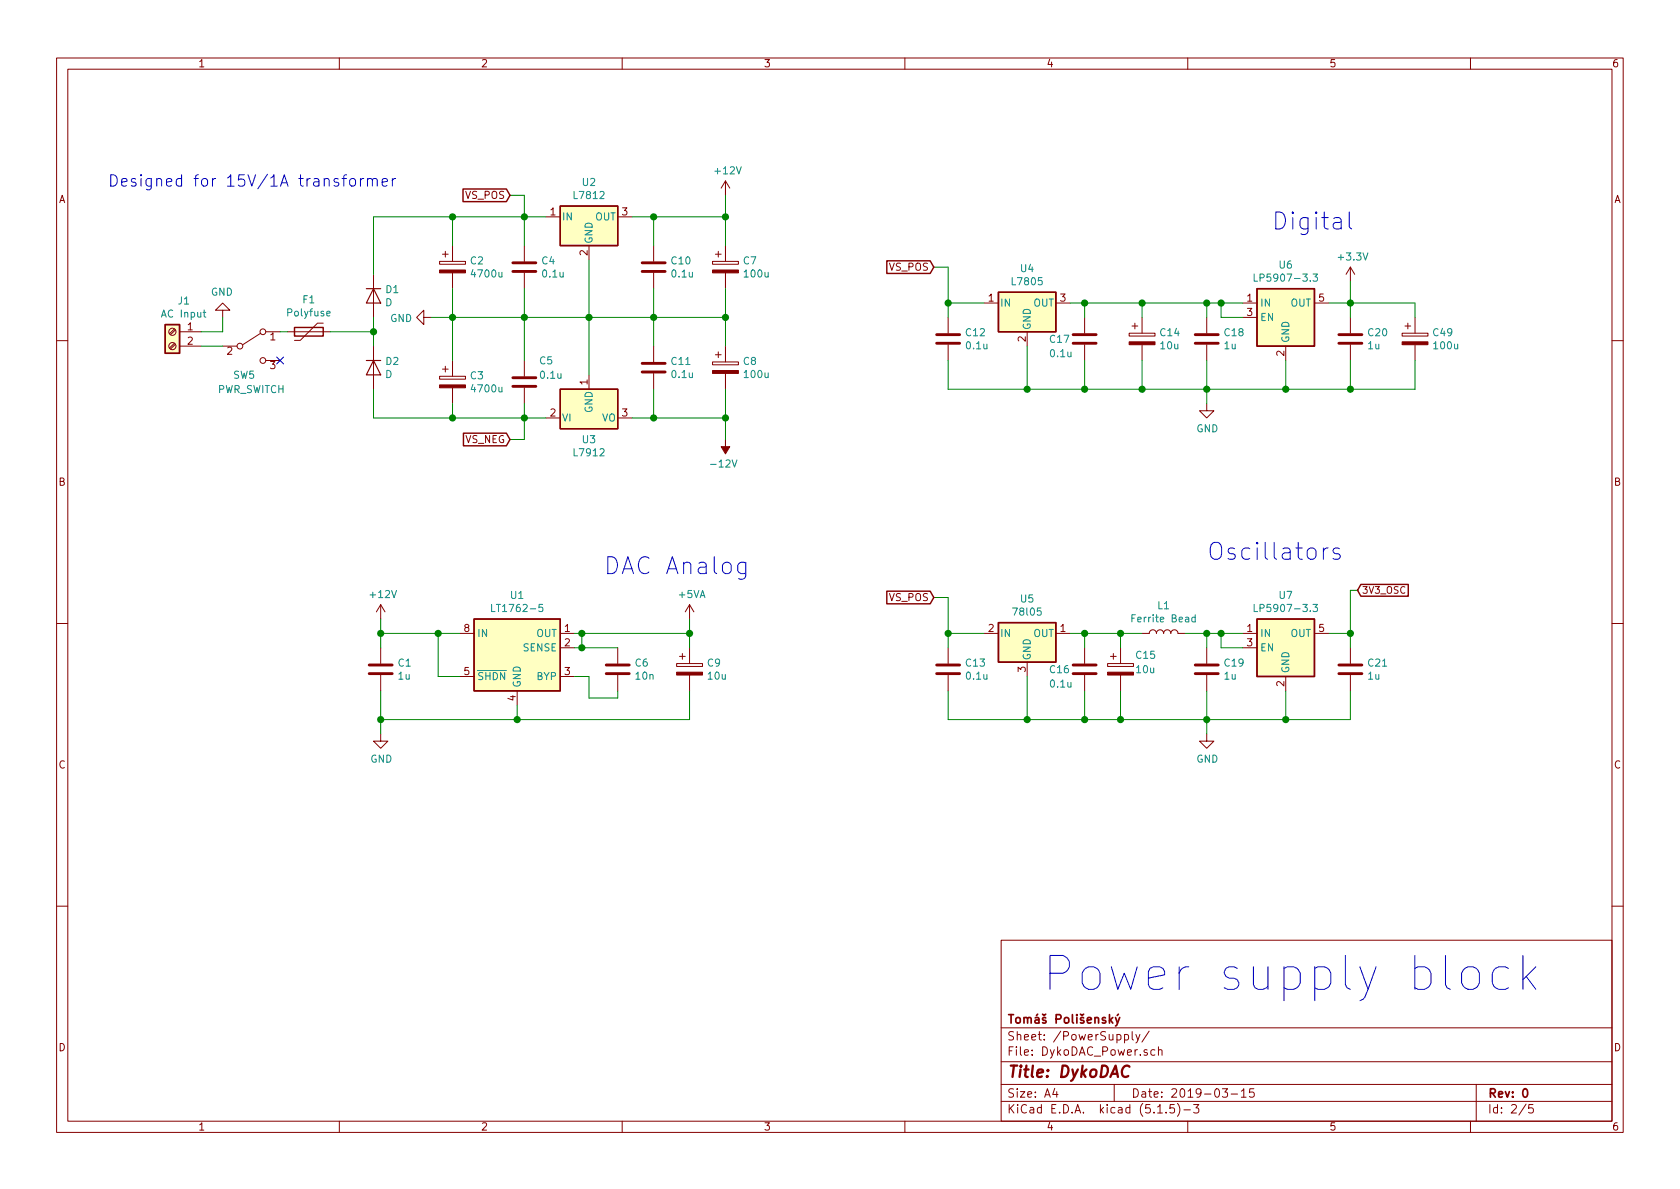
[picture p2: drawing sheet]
EESchema Schematic File Version 4
EELAYER 30 0
EELAYER END
$Descr A4 11693 8268
encoding utf-8
Sheet 2 5
Title "DykoDAC"
Date "2019-03-15"
Rev "0"
Comp "Tomáš Polišenský"
Comment1 ""
Comment2 ""
Comment3 ""
Comment4 ""
$EndDescr
$Comp
L Connector:Screw_Terminal_01x02 J1
U 1 1
P 1200 2300
F 0 "J1" H 1120 2517 50  0000 C CNN
F 1 "AC Input" H 1120 2426 50  0000 C CNN
F 2 "Terminal_Blocks:TerminalBlock_Altech_AK300-2_P5.00mm" H 1200 2300 50  0001 C CNN
F 3 "~" H 1200 2300 50  0001 C CNN
	1    1200 2300
	-1   0    0    -1  
$EndComp
$Comp
L Device:D D1
U 1 1
P 2600 2050
F 0 "D1" V 2554 2129 50  0000 L CNN
F 1 "D" V 2645 2129 50  0000 L CNN
F 2 "Diodes_SMD:D_SMB" H 2600 2050 50  0001 C CNN
F 3 "~" H 2600 2050 50  0001 C CNN
	1    2600 2050
	0    1    1    0   
$EndComp
$Comp
L Device:D D2
U 1 1
P 2600 2550
F 0 "D2" V 2554 2629 50  0000 L CNN
F 1 "D" V 2645 2629 50  0000 L CNN
F 2 "Diodes_SMD:D_SMB" H 2600 2550 50  0001 C CNN
F 3 "~" H 2600 2550 50  0001 C CNN
	1    2600 2550
	0    1    1    0   
$EndComp
$Comp
L Device:CP C2
U 1 1
P 3150 1850
F 0 "C2" H 3268 1896 50  0000 L CNN
F 1 "4700u" H 3268 1805 50  0000 L CNN
F 2 "kamtar:CP_Radial_D16.0mm_P7.50mm_Hor" H 3188 1700 50  0001 C CNN
F 3 "~" H 3150 1850 50  0001 C CNN
	1    3150 1850
	1    0    0    -1  
$EndComp
$Comp
L Device:CP C3
U 1 1
P 3150 2650
F 0 "C3" H 3268 2696 50  0000 L CNN
F 1 "4700u" H 3268 2605 50  0000 L CNN
F 2 "kamtar:CP_Radial_D16.0mm_P7.50mm_Hor" H 3188 2500 50  0001 C CNN
F 3 "~" H 3150 2650 50  0001 C CNN
	1    3150 2650
	1    0    0    -1  
$EndComp
$Comp
L power:GND #PWR01
U 1 1
P 1550 2200
F 0 "#PWR01" H 1550 1950 50  0001 C CNN
F 1 "GND" H 1555 2027 50  0000 C CNN
F 2 "" H 1550 2200 50  0001 C CNN
F 3 "" H 1550 2200 50  0001 C CNN
	1    1550 2200
	-1   0    0    1   
$EndComp
$Comp
L Device:CP C8
U 1 1
P 5050 2550
F 0 "C8" H 5168 2596 50  0000 L CNN
F 1 "100u" H 5168 2505 50  0000 L CNN
F 2 "Capacitor_Tantalum_SMD:CP_EIA-7343-31_Kemet-D" H 5088 2400 50  0001 C CNN
F 3 "~" H 5050 2550 50  0001 C CNN
	1    5050 2550
	1    0    0    -1  
$EndComp
$Comp
L Device:CP C7
U 1 1
P 5050 1850
F 0 "C7" H 5168 1896 50  0000 L CNN
F 1 "100u" H 5168 1805 50  0000 L CNN
F 2 "Capacitor_Tantalum_SMD:CP_EIA-7343-31_Kemet-D" H 5088 1700 50  0001 C CNN
F 3 "~" H 5050 1850 50  0001 C CNN
F 4 "TAJD107K016SNJ " H 5050 1850 50  0001 C CNN "Part"
	1    5050 1850
	1    0    0    -1  
$EndComp
Text GLabel 3550 1350 0    50   Input ~ 0
VS_POS
Text GLabel 3550 3050 0    50   Input ~ 0
VS_NEG
$Comp
L Device:C C10
U 1 1
P 4550 1850
F 0 "C10" H 4665 1896 50  0000 L CNN
F 1 "0.1u" H 4665 1805 50  0000 L CNN
F 2 "Capacitors_SMD:C_0603" H 4588 1700 50  0001 C CNN
F 3 "~" H 4550 1850 50  0001 C CNN
	1    4550 1850
	1    0    0    -1  
$EndComp
$Comp
L Device:C C11
U 1 1
P 4550 2550
F 0 "C11" H 4665 2596 50  0000 L CNN
F 1 "0.1u" H 4665 2505 50  0000 L CNN
F 2 "Capacitors_SMD:C_0603" H 4588 2400 50  0001 C CNN
F 3 "~" H 4550 2550 50  0001 C CNN
	1    4550 2550
	1    0    0    -1  
$EndComp
$Comp
L power:GND #PWR04
U 1 1
P 3000 2200
F 0 "#PWR04" H 3000 1950 50  0001 C CNN
F 1 "GND" V 3005 2072 50  0000 R CNN
F 2 "" H 3000 2200 50  0001 C CNN
F 3 "" H 3000 2200 50  0001 C CNN
	1    3000 2200
	0    1    1    0   
$EndComp
Wire Wire Line
	3000 2200 3150 2200
Connection ~ 3150 2200
$Comp
L Device:C C4
U 1 1
P 3650 1850
F 0 "C4" H 3765 1896 50  0000 L CNN
F 1 "0.1u" H 3765 1805 50  0000 L CNN
F 2 "Capacitors_SMD:C_0603" H 3688 1700 50  0001 C CNN
F 3 "~" H 3650 1850 50  0001 C CNN
	1    3650 1850
	1    0    0    -1  
$EndComp
$Comp
L Device:C C5
U 1 1
P 3650 2650
F 0 "C5" H 3550 2800 50  0000 R CNN
F 1 "0.1u" H 3550 2700 50  0000 R CNN
F 2 "Capacitors_SMD:C_0603" H 3688 2500 50  0001 C CNN
F 3 "~" H 3650 2650 50  0001 C CNN
	1    3650 2650
	-1   0    0    -1  
$EndComp
$Comp
L Regulator_Linear:LT1762-5 U1
U 1 1
P 3600 4600
F 0 "U1" H 3600 5067 50  0000 C CNN
F 1 "LT1762-5" H 3600 4976 50  0000 C CNN
F 2 "Housings_SSOP:MSOP-8_3x3mm_Pitch0.65mm" H 3600 4250 50  0001 C CNN
F 3 "https://www.analog.com/media/en/technical-documentation/data-sheets/LT1762.pdf" H 3600 4050 50  0001 C CNN
	1    3600 4600
	1    0    0    -1  
$EndComp
Wire Wire Line
	3200 4400 3050 4400
Wire Wire Line
	2650 4400 2650 4300
Wire Wire Line
	3200 4700 3050 4700
Wire Wire Line
	3050 4700 3050 4400
Connection ~ 3050 4400
Wire Wire Line
	3050 4400 2650 4400
$Comp
L Device:C C1
U 1 1
P 2650 4650
F 0 "C1" H 2765 4696 50  0000 L CNN
F 1 "1u" H 2765 4605 50  0000 L CNN
F 2 "Capacitors_SMD:C_0603" H 2688 4500 50  0001 C CNN
F 3 "~" H 2650 4650 50  0001 C CNN
	1    2650 4650
	1    0    0    -1  
$EndComp
$Comp
L power:GND #PWR03
U 1 1
P 2650 5100
F 0 "#PWR03" H 2650 4850 50  0001 C CNN
F 1 "GND" H 2655 4927 50  0000 C CNN
F 2 "" H 2650 5100 50  0001 C CNN
F 3 "" H 2650 5100 50  0001 C CNN
	1    2650 5100
	1    0    0    -1  
$EndComp
Wire Wire Line
	2650 4500 2650 4400
Connection ~ 2650 4400
Wire Wire Line
	2650 4800 2650 5000
Wire Wire Line
	3600 4900 3600 5000
Wire Wire Line
	3600 5000 2650 5000
Connection ~ 2650 5000
Wire Wire Line
	2650 5000 2650 5100
$Comp
L power:+5VA #PWR05
U 1 1
P 4800 4300
F 0 "#PWR05" H 4800 4150 50  0001 C CNN
F 1 "+5VA" H 4815 4473 50  0000 C CNN
F 2 "" H 4800 4300 50  0001 C CNN
F 3 "" H 4800 4300 50  0001 C CNN
	1    4800 4300
	1    0    0    -1  
$EndComp
Wire Wire Line
	4000 4400 4050 4400
Wire Wire Line
	4800 4400 4800 4300
$Comp
L Device:C C6
U 1 1
P 4300 4650
F 0 "C6" H 4415 4696 50  0000 L CNN
F 1 "10n" H 4415 4605 50  0000 L CNN
F 2 "Capacitors_SMD:C_0603" H 4338 4500 50  0001 C CNN
F 3 "~" H 4300 4650 50  0001 C CNN
	1    4300 4650
	1    0    0    -1  
$EndComp
Wire Wire Line
	4000 4700 4100 4700
Wire Wire Line
	4100 4700 4100 4850
Wire Wire Line
	4100 4850 4300 4850
Wire Wire Line
	4300 4850 4300 4800
Wire Wire Line
	4300 4500 4050 4500
Wire Wire Line
	4050 4500 4050 4400
Connection ~ 4050 4500
Wire Wire Line
	4050 4500 4000 4500
Connection ~ 4050 4400
Wire Wire Line
	4050 4400 4800 4400
$Comp
L Device:CP C9
U 1 1
P 4800 4650
F 0 "C9" H 4918 4696 50  0000 L CNN
F 1 "10u" H 4918 4605 50  0000 L CNN
F 2 "Capacitor_Tantalum_SMD:CP_EIA-3216-18_Kemet-A" H 4838 4500 50  0001 C CNN
F 3 "~" H 4800 4650 50  0001 C CNN
F 4 "T491A106K016AT " H 4800 4650 50  0001 C CNN "Part"
	1    4800 4650
	1    0    0    -1  
$EndComp
Wire Wire Line
	4800 4500 4800 4400
Connection ~ 4800 4400
Wire Wire Line
	4800 4800 4800 5000
Wire Wire Line
	4800 5000 3600 5000
Connection ~ 3600 5000
$Comp
L Regulator_Linear:LP5907MFX-1.8 U6
U 1 1
P 8950 2200
F 0 "U6" H 8950 2567 50  0000 C CNN
F 1 "LP5907-3.3" H 8950 2476 50  0000 C CNN
F 2 "TO_SOT_Packages_SMD:SOT-23-5" H 8950 2550 50  0001 C CNN
F 3 "http://www.ti.com/lit/ds/symlink/lp5907.pdf" H 8950 2700 50  0001 C CNN
	1    8950 2200
	1    0    0    -1  
$EndComp
$Comp
L Device:C C18
U 1 1
P 8400 2350
F 0 "C18" H 8515 2396 50  0000 L CNN
F 1 "1u" H 8515 2305 50  0000 L CNN
F 2 "Capacitors_SMD:C_0603" H 8438 2200 50  0001 C CNN
F 3 "~" H 8400 2350 50  0001 C CNN
	1    8400 2350
	1    0    0    -1  
$EndComp
$Comp
L power:GND #PWR08
U 1 1
P 8400 2800
F 0 "#PWR08" H 8400 2550 50  0001 C CNN
F 1 "GND" H 8405 2627 50  0000 C CNN
F 2 "" H 8400 2800 50  0001 C CNN
F 3 "" H 8400 2800 50  0001 C CNN
	1    8400 2800
	1    0    0    -1  
$EndComp
Wire Wire Line
	8400 2200 8400 2100
Wire Wire Line
	8400 2500 8400 2700
Connection ~ 8400 2700
Wire Wire Line
	8400 2700 8400 2800
$Comp
L Device:C C17
U 1 1
P 7550 2350
F 0 "C17" H 7300 2350 50  0000 L CNN
F 1 "0.1u" H 7300 2250 50  0000 L CNN
F 2 "Capacitors_SMD:C_0603" H 7588 2200 50  0001 C CNN
F 3 "~" H 7550 2350 50  0001 C CNN
	1    7550 2350
	1    0    0    -1  
$EndComp
Wire Wire Line
	8400 2700 7950 2700
Wire Wire Line
	7150 2700 7150 2400
Wire Wire Line
	7950 2500 7950 2700
Connection ~ 7950 2700
Wire Wire Line
	7950 2700 7550 2700
Wire Wire Line
	7950 2200 7950 2100
Connection ~ 7950 2100
Wire Wire Line
	7950 2100 8400 2100
Wire Wire Line
	7450 2100 7550 2100
$Comp
L Device:CP C14
U 1 1
P 7950 2350
F 0 "C14" H 8068 2396 50  0000 L CNN
F 1 "10u" H 8068 2305 50  0000 L CNN
F 2 "Capacitor_Tantalum_SMD:CP_EIA-3216-18_Kemet-A" H 7988 2200 50  0001 C CNN
F 3 "~" H 7950 2350 50  0001 C CNN
	1    7950 2350
	1    0    0    -1  
$EndComp
Wire Wire Line
	7550 2200 7550 2100
Connection ~ 7550 2100
Wire Wire Line
	7550 2100 7950 2100
Wire Wire Line
	7550 2500 7550 2700
Connection ~ 7550 2700
Wire Wire Line
	7550 2700 7150 2700
$Comp
L Device:C C12
U 1 1
P 6600 2350
F 0 "C12" H 6715 2396 50  0000 L CNN
F 1 "0.1u" H 6715 2305 50  0000 L CNN
F 2 "Capacitors_SMD:C_0603" H 6638 2200 50  0001 C CNN
F 3 "~" H 6600 2350 50  0001 C CNN
	1    6600 2350
	1    0    0    -1  
$EndComp
Wire Wire Line
	6600 2500 6600 2700
Wire Wire Line
	6600 2700 7150 2700
Connection ~ 7150 2700
Text GLabel 6500 1850 0    50   Input ~ 0
VS_POS
Wire Wire Line
	6850 2100 6600 2100
Wire Wire Line
	6600 2100 6600 2200
Wire Wire Line
	6500 1850 6600 1850
Wire Wire Line
	6600 1850 6600 2100
Connection ~ 6600 2100
Wire Wire Line
	8650 2100 8500 2100
Connection ~ 8400 2100
Wire Wire Line
	8650 2200 8500 2200
Wire Wire Line
	8500 2200 8500 2100
Connection ~ 8500 2100
Wire Wire Line
	8500 2100 8400 2100
Wire Wire Line
	8950 2500 8950 2700
Wire Wire Line
	8950 2700 8400 2700
$Comp
L Device:C C20
U 1 1
P 9400 2350
F 0 "C20" H 9515 2396 50  0000 L CNN
F 1 "1u" H 9515 2305 50  0000 L CNN
F 2 "Capacitors_SMD:C_0603" H 9438 2200 50  0001 C CNN
F 3 "~" H 9400 2350 50  0001 C CNN
	1    9400 2350
	1    0    0    -1  
$EndComp
Wire Wire Line
	9400 2500 9400 2700
Wire Wire Line
	9400 2200 9400 2100
Wire Wire Line
	9400 2100 9250 2100
Wire Wire Line
	9400 2700 8950 2700
Connection ~ 8950 2700
$Comp
L Regulator_Linear:L7805 U4
U 1 1
P 7150 2100
F 0 "U4" H 7150 2342 50  0000 C CNN
F 1 "L7805" H 7150 2251 50  0000 C CNN
F 2 "TO_SOT_Packages_SMD:TO-263-2" H 7175 1950 50  0001 L CIN
F 3 "http://www.st.com/content/ccc/resource/technical/document/datasheet/41/4f/b3/b0/12/d4/47/88/CD00000444.pdf/files/CD00000444.pdf/jcr:content/translations/en.CD00000444.pdf" H 7150 2050 50  0001 C CNN
	1    7150 2100
	1    0    0    -1  
$EndComp
$Comp
L power:+3.3V #PWR010
U 1 1
P 9400 1950
F 0 "#PWR010" H 9400 1800 50  0001 C CNN
F 1 "+3.3V" H 9415 2123 50  0000 C CNN
F 2 "" H 9400 1950 50  0001 C CNN
F 3 "" H 9400 1950 50  0001 C CNN
	1    9400 1950
	1    0    0    -1  
$EndComp
Wire Wire Line
	9400 2100 9400 1950
Connection ~ 9400 2100
Text Notes 8850 1600 0    118  ~ 0
Digital
Text Notes 4200 4000 0    118  ~ 0
DAC Analog
Text Notes 7250 6900 0    236  ~ 0
Power supply block
$Comp
L Regulator_Linear:LP5907MFX-1.8 U7
U 1 1
P 8950 4500
F 0 "U7" H 8950 4867 50  0000 C CNN
F 1 "LP5907-3.3" H 8950 4776 50  0000 C CNN
F 2 "TO_SOT_Packages_SMD:SOT-23-5" H 8950 4850 50  0001 C CNN
F 3 "http://www.ti.com/lit/ds/symlink/lp5907.pdf" H 8950 5000 50  0001 C CNN
	1    8950 4500
	1    0    0    -1  
$EndComp
$Comp
L Device:C C19
U 1 1
P 8400 4650
F 0 "C19" H 8515 4696 50  0000 L CNN
F 1 "1u" H 8515 4605 50  0000 L CNN
F 2 "Capacitors_SMD:C_0603" H 8438 4500 50  0001 C CNN
F 3 "~" H 8400 4650 50  0001 C CNN
	1    8400 4650
	1    0    0    -1  
$EndComp
$Comp
L power:GND #PWR09
U 1 1
P 8400 5100
F 0 "#PWR09" H 8400 4850 50  0001 C CNN
F 1 "GND" H 8405 4927 50  0000 C CNN
F 2 "" H 8400 5100 50  0001 C CNN
F 3 "" H 8400 5100 50  0001 C CNN
	1    8400 5100
	1    0    0    -1  
$EndComp
Wire Wire Line
	8400 4500 8400 4400
Wire Wire Line
	8400 4800 8400 5000
Connection ~ 8400 5000
Wire Wire Line
	8400 5000 8400 5100
$Comp
L Device:C C16
U 1 1
P 7550 4650
F 0 "C16" H 7300 4650 50  0000 L CNN
F 1 "0.1u" H 7300 4550 50  0000 L CNN
F 2 "Capacitors_SMD:C_0603" H 7588 4500 50  0001 C CNN
F 3 "~" H 7550 4650 50  0001 C CNN
	1    7550 4650
	1    0    0    -1  
$EndComp
Wire Wire Line
	7150 5000 7150 4700
Wire Wire Line
	7450 4400 7550 4400
$Comp
L Device:CP C15
U 1 1
P 7800 4650
F 0 "C15" H 7900 4750 50  0000 L CNN
F 1 "10u" H 7900 4650 50  0000 L CNN
F 2 "Capacitor_Tantalum_SMD:CP_EIA-3216-18_Kemet-A" H 7838 4500 50  0001 C CNN
F 3 "~" H 7800 4650 50  0001 C CNN
	1    7800 4650
	1    0    0    -1  
$EndComp
Wire Wire Line
	7550 4500 7550 4400
Wire Wire Line
	7550 4800 7550 5000
Connection ~ 7550 5000
Wire Wire Line
	7550 5000 7150 5000
$Comp
L Device:C C13
U 1 1
P 6600 4650
F 0 "C13" H 6715 4696 50  0000 L CNN
F 1 "0.1u" H 6715 4605 50  0000 L CNN
F 2 "Capacitors_SMD:C_0603" H 6638 4500 50  0001 C CNN
F 3 "~" H 6600 4650 50  0001 C CNN
	1    6600 4650
	1    0    0    -1  
$EndComp
Wire Wire Line
	6600 4800 6600 5000
Wire Wire Line
	6600 5000 7150 5000
Connection ~ 7150 5000
Text GLabel 6500 4150 0    50   Input ~ 0
VS_POS
Wire Wire Line
	6850 4400 6600 4400
Wire Wire Line
	6600 4400 6600 4500
Wire Wire Line
	6500 4150 6600 4150
Wire Wire Line
	6600 4150 6600 4400
Connection ~ 6600 4400
Wire Wire Line
	8650 4400 8500 4400
Wire Wire Line
	8650 4500 8500 4500
Wire Wire Line
	8500 4500 8500 4400
Connection ~ 8500 4400
Wire Wire Line
	8500 4400 8400 4400
Wire Wire Line
	8950 4800 8950 5000
Wire Wire Line
	8950 5000 8400 5000
$Comp
L Device:C C21
U 1 1
P 9400 4650
F 0 "C21" H 9515 4696 50  0000 L CNN
F 1 "1u" H 9515 4605 50  0000 L CNN
F 2 "Capacitors_SMD:C_0603" H 9438 4500 50  0001 C CNN
F 3 "~" H 9400 4650 50  0001 C CNN
	1    9400 4650
	1    0    0    -1  
$EndComp
Wire Wire Line
	9400 4800 9400 5000
Wire Wire Line
	9400 4500 9400 4400
Wire Wire Line
	9400 4400 9250 4400
Wire Wire Line
	9400 5000 8950 5000
Connection ~ 8950 5000
Connection ~ 9400 4400
Text Notes 8400 3900 0    118  ~ 0
Oscillators
Text GLabel 9450 4100 2    47   Input ~ 0
3V3_OSC
Wire Wire Line
	9400 4100 9450 4100
Wire Wire Line
	9400 4100 9400 4400
Wire Wire Line
	7550 5000 7800 5000
$Comp
L Device:L L1
U 1 1
P 8100 4400
F 0 "L1" V 8290 4400 50  0000 C CNN
F 1 "Ferrite Bead" V 8199 4400 50  0000 C CNN
F 2 "Capacitors_SMD:C_0603" H 8100 4400 50  0001 C CNN
F 3 "~" H 8100 4400 50  0001 C CNN
	1    8100 4400
	0    -1   -1   0   
$EndComp
Wire Wire Line
	7950 4400 7800 4400
Connection ~ 7550 4400
Wire Wire Line
	8250 4400 8400 4400
Connection ~ 8400 4400
Wire Wire Line
	7800 4500 7800 4400
Connection ~ 7800 4400
Wire Wire Line
	7800 4400 7550 4400
Wire Wire Line
	7800 4800 7800 5000
Connection ~ 7800 5000
Wire Wire Line
	7800 5000 8400 5000
$Comp
L Device:Polyfuse F1
U 1 1
P 2150 2300
F 0 "F1" V 1925 2300 50  0000 C CNN
F 1 "Polyfuse" V 2016 2300 50  0000 C CNN
F 2 "kamtar:UNIFuse_SMD2920" H 2200 2100 50  0001 L CNN
F 3 "~" H 2150 2300 50  0001 C CNN
	1    2150 2300
	0    1    1    0   
$EndComp
Wire Wire Line
	2600 2200 2600 2300
Wire Wire Line
	1550 2300 1550 2200
Wire Wire Line
	2300 2300 2600 2300
Connection ~ 2600 2300
Wire Wire Line
	2600 2300 2600 2400
Wire Wire Line
	3800 1500 3650 1500
Wire Wire Line
	2600 1500 2600 1900
Connection ~ 3650 1500
Wire Wire Line
	3150 1700 3150 1500
Connection ~ 3150 1500
Wire Wire Line
	3150 1500 3650 1500
Wire Wire Line
	2600 1500 3150 1500
Wire Wire Line
	3150 2000 3150 2200
Wire Wire Line
	2600 2700 2600 2900
Wire Wire Line
	2600 2900 3150 2900
Wire Wire Line
	3150 2800 3150 2900
Connection ~ 3150 2900
Wire Wire Line
	3150 2900 3650 2900
Connection ~ 3650 2900
Wire Wire Line
	3650 2900 3800 2900
Wire Wire Line
	3150 2200 3150 2500
Wire Wire Line
	3150 2200 3650 2200
Wire Wire Line
	3650 2000 3650 2200
Connection ~ 3650 2200
Wire Wire Line
	3650 2500 3650 2200
Wire Wire Line
	5050 2900 5050 2700
Wire Wire Line
	4550 2700 4550 2900
Wire Wire Line
	4550 2900 5050 2900
Wire Wire Line
	5050 2200 5050 2000
Wire Wire Line
	5050 2400 5050 2200
Connection ~ 5050 2200
Wire Wire Line
	4550 2400 4550 2200
Connection ~ 4550 2200
Wire Wire Line
	4550 2200 5050 2200
Wire Wire Line
	4550 2000 4550 2200
Wire Wire Line
	5050 1500 5050 1700
Wire Wire Line
	4550 1700 4550 1500
Wire Wire Line
	4550 1500 5050 1500
Wire Wire Line
	3650 1500 3650 1700
Wire Wire Line
	3550 1350 3650 1350
Wire Wire Line
	3650 1350 3650 1500
Wire Wire Line
	3650 2800 3650 2900
Wire Wire Line
	3550 3050 3650 3050
Wire Wire Line
	3650 3050 3650 2900
Wire Wire Line
	5050 1350 5050 1500
Connection ~ 5050 1500
Connection ~ 5050 2900
Wire Wire Line
	5050 2900 5050 3050
$Comp
L Device:CP C49
U 1 1
P 9850 2350
F 0 "C49" H 9968 2396 50  0000 L CNN
F 1 "100u" H 9968 2305 50  0000 L CNN
F 2 "Capacitor_Tantalum_SMD:CP_EIA-7343-31_Kemet-D" H 9888 2200 50  0001 C CNN
F 3 "~" H 9850 2350 50  0001 C CNN
	1    9850 2350
	1    0    0    -1  
$EndComp
Wire Wire Line
	9400 2100 9850 2100
Wire Wire Line
	9850 2100 9850 2200
Wire Wire Line
	9850 2500 9850 2700
Wire Wire Line
	9850 2700 9400 2700
Connection ~ 9400 2700
$Comp
L Switch:SW_SPDT SW5
U 1 1
P 1750 2400
F 0 "SW5" H 1700 2200 50  0000 C CNN
F 1 "PWR_SWITCH" H 1750 2100 50  0000 C CNN
F 2 "Button_Switch_THT:SW_Push_1P2T_Vertical_E-Switch_800UDP8P1A1M6" H 1750 2400 50  0001 C CNN
F 3 "~" H 1750 2400 50  0001 C CNN
	1    1750 2400
	1    0    0    -1  
$EndComp
Wire Wire Line
	2000 2300 1950 2300
Wire Wire Line
	1550 2400 1400 2400
Wire Wire Line
	1550 2300 1400 2300
NoConn ~ 1950 2500
$Comp
L Regulator_Linear:L7812 U2
U 1 1
P 4100 1500
F 0 "U2" H 4100 1742 50  0000 C CNN
F 1 "L7812" H 4100 1651 50  0000 C CNN
F 2 "TO_SOT_Packages_SMD:TO-263-2" H 4125 1350 50  0001 L CIN
F 3 "http://www.st.com/content/ccc/resource/technical/document/datasheet/41/4f/b3/b0/12/d4/47/88/CD00000444.pdf/files/CD00000444.pdf/jcr:content/translations/en.CD00000444.pdf" H 4100 1450 50  0001 C CNN
	1    4100 1500
	1    0    0    -1  
$EndComp
$Comp
L Regulator_Linear:L7912 U3
U 1 1
P 4100 2900
F 0 "U3" H 4100 2751 50  0000 C CNN
F 1 "L7912" H 4100 2660 50  0000 C CNN
F 2 "TO_SOT_Packages_SMD:TO-263-2" H 4100 2700 50  0001 C CIN
F 3 "http://www.st.com/content/ccc/resource/technical/document/datasheet/c9/16/86/41/c7/2b/45/f2/CD00000450.pdf/files/CD00000450.pdf/jcr:content/translations/en.CD00000450.pdf" H 4100 2900 50  0001 C CNN
	1    4100 2900
	1    0    0    -1  
$EndComp
Wire Wire Line
	4400 2900 4550 2900
Connection ~ 4550 2900
Wire Wire Line
	4400 1500 4550 1500
Connection ~ 4550 1500
Wire Wire Line
	4100 2600 4100 2200
Wire Wire Line
	4100 2200 3650 2200
Wire Wire Line
	4100 1800 4100 2200
Connection ~ 4100 2200
Wire Wire Line
	4550 2200 4100 2200
$Comp
L power:+12V #PWR0103
U 1 1
P 5050 1350
F 0 "#PWR0103" H 5050 1200 50  0001 C CNN
F 1 "+12V" H 5065 1523 50  0000 C CNN
F 2 "" H 5050 1350 50  0001 C CNN
F 3 "" H 5050 1350 50  0001 C CNN
	1    5050 1350
	1    0    0    -1  
$EndComp
$Comp
L power:-12V #PWR0105
U 1 1
P 5050 3050
F 0 "#PWR0105" H 5050 3150 50  0001 C CNN
F 1 "-12V" H 5065 3223 50  0000 C CNN
F 2 "" H 5050 3050 50  0001 C CNN
F 3 "" H 5050 3050 50  0001 C CNN
	1    5050 3050
	-1   0    0    1   
$EndComp
$Comp
L power:+12V #PWR0106
U 1 1
P 2650 4300
F 0 "#PWR0106" H 2650 4150 50  0001 C CNN
F 1 "+12V" H 2665 4473 50  0000 C CNN
F 2 "" H 2650 4300 50  0001 C CNN
F 3 "" H 2650 4300 50  0001 C CNN
	1    2650 4300
	1    0    0    -1  
$EndComp
$Comp
L DykoDAC-rescue:78l05-kamtar U5
U 1 1
P 7150 4400
AR Path="/5E735AE7" Ref="U5"  Part="1" 
AR Path="/5C91BC19/5E735AE7" Ref="U5"  Part="1" 
F 0 "U5" H 7150 4642 50  0000 C CNN
F 1 "78l05" H 7150 4551 50  0000 C CNN
F 2 "TO_SOT_Packages_SMD:SOT-23" H 7175 4250 50  0001 L CIN
F 3 "http://www.st.com/content/ccc/resource/technical/document/datasheet/41/4f/b3/b0/12/d4/47/88/CD00000444.pdf/files/CD00000444.pdf/jcr:content/translations/en.CD00000444.pdf" H 7150 4350 50  0001 C CNN
	1    7150 4400
	1    0    0    -1  
$EndComp
Text Notes 750  1300 0    79   ~ 0
Designed for 15V/1A transformer
$EndSCHEMATC
